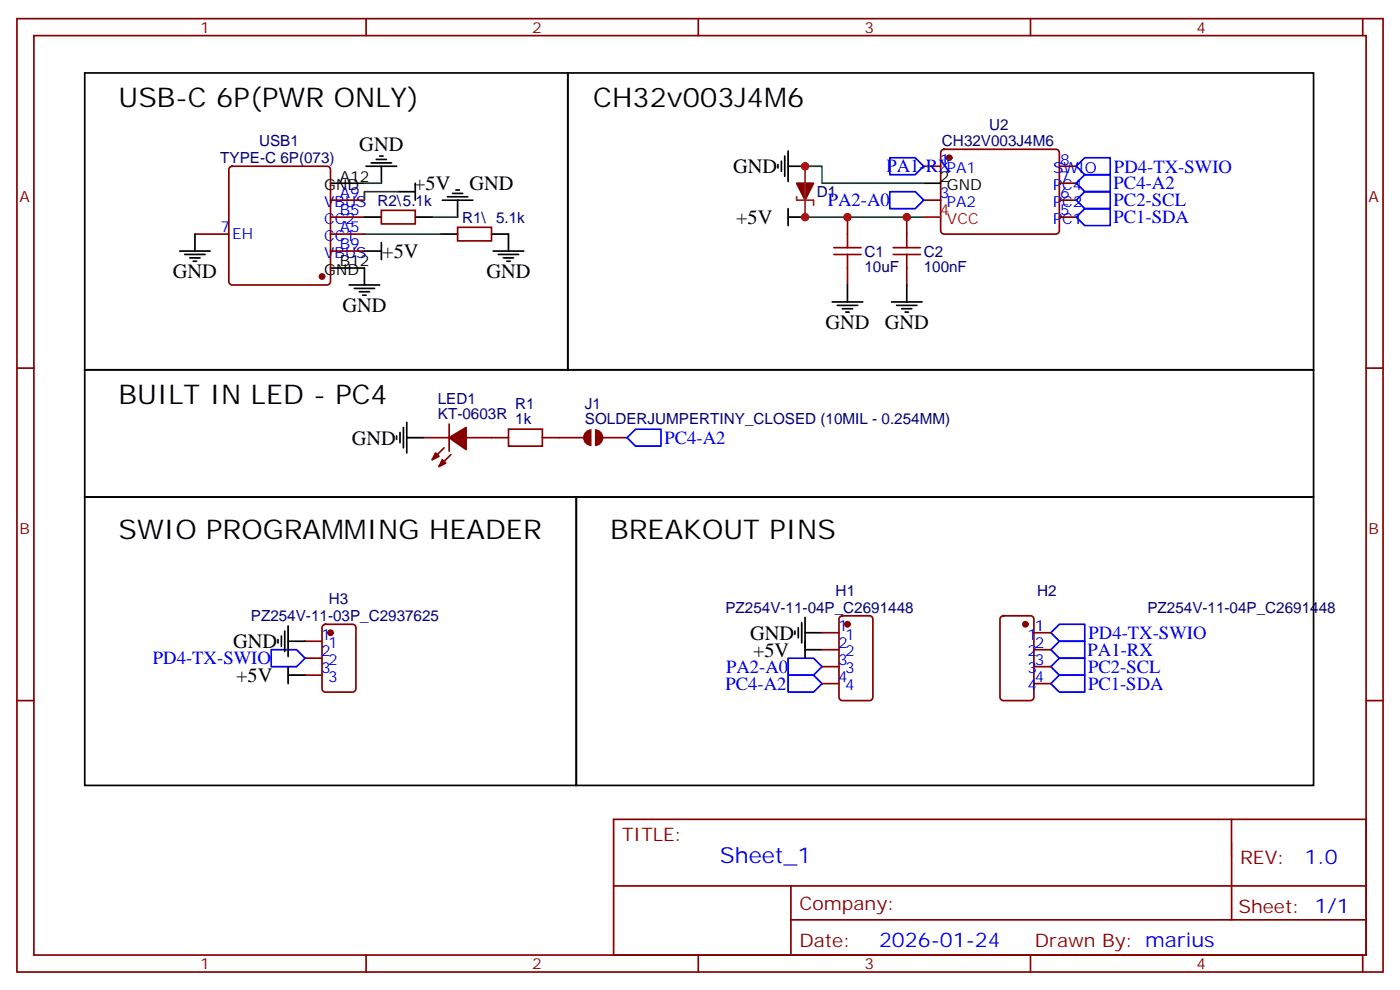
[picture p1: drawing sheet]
<svg xmlns="http://www.w3.org/2000/svg" width="291mm" height="206mm" viewBox="0 0 291 206" stroke-linecap="round" stroke-linejoin="round" font-family="sans-serif">
<g fill="none" stroke="#870000" stroke-width=".35">
<path d="M3.5 3.9h284.4v198.2h-284.4zM7.1 7.4h277.2v191.2h-277.2zM76.2 3.9v3.5M145.3 3.9v3.5M214.5 3.9v3.5M283.6 3.9v3.5M47.9 34.8l.4-.2h19.8a.71 .71 0 0 1 .7 .7v23.3a.76 .76 0 0 1-.7 .7h-19.8a.76 .76 0 0 1-.7-.7v-23.3zM192.3 34.6h3.5M196 31.3l.5-.3h23.3a.71 .71 0 0 1 .7 .7v16.3a.76 .76 0 0 1-.7 .7h-23.3a.76 .76 0 0 1-.7-.7v-16.3zM220.5 34.6h3.5M220.5 38.1h3.5M40.6 48.7h7"/>
<path d="M68.8 41.6h7M68.8 45.2h7M68.8 48.7h7M68.8 52.2h7M79.4 43.7h7v2.9h-7zM95.2 47.3h7.1v2.8h-7.1zM176.4 45.2v3.5M176.4 55.7v3.6M188.7 45.2v3.5M188.7 55.7v3.6M192.3 41.6h3.5M220.5 41.6h3.5"/>
<path d="M220.5 45.2h3.5M3.5 76.6h3.6M284.3 76.6h3.6M88.2 91h5.3M92.4 93.1l-2.4 2.5M93.5 88.2v5.6M93.8 94.5l-2.4 2.5M97 91h8.8M112.9 91h8.8M125.2 91h5.3M63.5 133.3h3.5M63.5 136.9h3.5"/>
<path d="M67.3 130l.4-.2h5.7a.71 .71 0 0 1 .7 .7v12.7a.76 .76 0 0 1-.7 .7h-5.7a.76 .76 0 0 1-.7-.7v-12.7zM171.1 131.6h3.5M171.1 135.1h3.5M171.1 138.6h3.5M174.9 128.3l.4-.2h5.7a.71 .71 0 0 1 .7 .7v16.2a.76 .76 0 0 1-.7 .7h-5.7a.76 .76 0 0 1-.7-.7v-16.2zM208.4 128.3l.4-.2h5.7a.71 .71 0 0 1 .7 .7v16.2a.76 .76 0 0 1-.7 .7h-5.7a.76 .76 0 0 1-.7-.7v-16.2zM215.2 131.6h3.5M215.2 135.1h3.5M215.2 138.6h3.5M3.5 145.7h3.6M63.5 140.4h3.5M171.1 142.2h3.5"/>
<path d="M215.2 142.2h3.5M284.3 145.7h3.6M127.7 170.4h156.6v28.2h-156.6zM256.3 170.4v20.9M76.2 198.6v3.5M127.7 184.2h156.5M145.3 198.6v3.5M164.6 191.3h119.6M164.6 184.2v14.1M214.5 198.6v3.5M283.6 198.6v3.5"/>
</g>
<g fill="#870000" stroke="#870000" stroke-width=".35">
<path d="M165.8 38.1h3.5l-1.7 3.5z"/>
<path d="M90.7 94.2l.7 .7-1.4 .7z"/>
<path d="M92.1 95.6l.7 .7-1.4 .7z"/>
<path d="M93.5 91l3.5-2.1v4.6z"/>
<circle cx="197.6" cy="32.8" r=".53"/>
<circle cx="67" cy="57.5" r=".53"/>
<circle cx="176.4" cy="129.8" r=".53"/>
<circle cx="213.4" cy="129.8" r=".53"/>
<circle cx="68.8" cy="131.6" r=".53"/>
</g>
<g fill="none" stroke="#000" stroke-width=".35">
<path d="M68.8 38.1h7M76.2 34.6h6.3M77.3 33.9h4.2M78.3 33.2h2.1M79 32.5h.7M79.4 34.6v3.5M82.9 39.9h3.5M86.4 38.1v3.5M94.9 39.5h.7M161.9 34.2v.7M162.6 33.5v2.1M163.3 32.5v4.2"/>
<path d="M164 31.4v6.3M164 34.6h3.6M192.3 38.1h3.5M37.4 52.2h6.3M38.5 52.9h4.2M39.5 53.6h2.1M40.2 54.3h.7M40.6 48.7v3.5M68.8 55.7h7v3.6M72.7 59.3h6.3M73.7 60h4.3M75.8 45.2h3.6"/>
<path d="M75.8 52.2h3.6M79.4 50.4v3.6M86.4 45.2h3.6M91.7 48.7h3.5M92.1 41.6h6.3M93.1 40.9h4.3M94.2 40.2h2.1M95.2 41.6v3.6M102.3 48.7h3.5v3.5M102.7 52.2h6.3M103.7 52.9h4.2M104.8 53.6h2.1"/>
<path d="M105.5 54.3h.7M164 45.2h3.6M164 43.4v3.5M176.4 59.3v3.5M188.7 59.3v3.5M74.8 60.7h2.1M75.5 61.4h.7M173.2 62.8h6.4M174.3 63.5h4.2M175.3 64.2h2.1M176 64.9h.7M185.6 62.8h6.3"/>
<path d="M186.6 63.5h4.3M187.7 64.2h2.1M188.4 64.9h.7M82.5 90.7v.7M83.3 90v2.1M84 88.9v4.2M84.7 91h3.5M84.7 87.8v6.4M57.9 133v.7M58.6 132.3v2.1M59.3 131.2v4.3M60 133.3h3.5"/>
<path d="M60 130.2v6.3M60 138.6v3.6M165.5 131.2v.7M166.2 130.5v2.1M166.9 129.5v4.2M167.6 131.6h3.5M167.6 128.4v8.5M167.6 135.1h3.5M60 140.4h3.5"/>
</g>
<path d="M192.3 45.2h3.5" fill="none" stroke="#f00" stroke-width=".35"/>
<path d="M173.6 52.9h5.6M173.6 51.5h5.6M176.4 48.7v2.8M176.4 52.9v2.8M185.9 52.9h5.7M185.9 51.5h5.7M188.7 48.7v2.8M188.7 52.9v2.8M105.8 89.3h7.1v3.5h-7.1z" fill="none" stroke="#a10000" stroke-width=".35"/>
<path d="M82.9 39.9h-7.1v1.7M167.6 34.6h3.5v3.5h21.2M75.8 48.7h15.9M90 45.2h5.2M167.6 45.2h24.7" fill="none" stroke="#008700" stroke-width=".35"/>
<g fill="none" stroke="#00f" stroke-width=".35">
<path d="M185.2 39.9h5.3l1.8 1.7-1.8 1.8h-5.3zM185.2 32.8h5.3l1.8 1.8-1.8 1.7h-5.3zM224 38.1l1.8-1.8h5.3v3.6h-5.3zM224 34.6l1.8-1.8h5.3v3.5h-5.3zM224 45.2l1.8-1.8h5.3v3.5h-5.3zM224 41.6l1.8-1.7h5.3v3.5h-5.3zM56.4 135.1h5.3l1.8 1.8-1.8 1.7h-5.3zM164 136.9h5.3l1.8 1.7-1.8 1.8h-5.3zM218.7 131.6l1.8-1.8h5.3v3.5h-5.3zM218.7 135.1l1.8-1.8h5.3v3.6h-5.3zM220.5 136.9h5.3v3.5h-5.3l-1.8-1.8zM164 140.4h5.3l1.8 1.8-1.8 1.7h-5.3z"/>
<path d="M218.7 142.2l1.8-1.8h5.3v3.5h-5.3z"/>
</g>
<path d="M167.6 34.6v10.6M165.8 40.9v.7h3.5v1.1" fill="none" stroke="#8c2424" stroke-width=".35"/>
<g fill="#870000">
<path d="M123.8 89.3a1.76 1.76 0 0 1 1.8 1.7 1.76 1.76 0 0 1-1.8 1.8z"/>
<path d="M121.9 89.8l.8-.5h.4v3.5a1.76 1.76 0 0 1-1.6-1.1 1.76 1.76 0 0 1 .4-1.9z"/>
</g>
<path d="M130.5 91l1.8-1.7h5.3v3.5h-5.3z" fill="none" stroke="#00f" stroke-width=".35"/>
<path d="M17.6 15.2h100.6v61.7h-100.6zM118.2 15.2h155.2v61.7h-155.2zM17.6 76.9h255.8v26.5h-255.8zM17.6 103.4h102.3v59.9h-102.3zM119.9 103.4h153.5v59.9h-153.5z" fill="none" stroke="#000" stroke-width=".35"/>
<path d="M75.8 38.1h3.6" fill="none" stroke="#008700" stroke-width=".35"/>
<g fill="#c00">
<circle cx="188.7" cy="45.2" r=".88"/>
<circle cx="176.4" cy="45.2" r=".88"/>
<circle cx="167.6" cy="34.6" r=".88"/>
<circle cx="167.6" cy="45.2" r=".88"/>
</g>
<g font-size="5.6">
<text x="24.7" y="22.2">USB-C 6P(PWR ONLY)</text>
<text x="123.5" y="22.2">CH32v003J4M6</text>
<text x="24.7" y="84">BUILT IN LED - PC4</text>
<text x="24.7" y="112.2">SWIO PROGRAMMING HEADER</text>
<text x="127" y="112.2">BREAKOUT PINS</text>
</g>
<text font-size="4.6" fill="#00f" x="149.8" y="179.4">Sheet_1</text>
<g font-size="4.2">
<text x="74.8" y="31.4">GND</text>
<text x="86.2" y="39.5">+5V</text>
<text x="97.7" y="39.5">GND</text>
<text x="152.6" y="36.1">GND</text>
<text x="153.2" y="46.6">+5V</text>
<text x="79.6" y="53.6">+5V</text>
<text x="36" y="57.9">GND</text>
<text x="101.2" y="57.9">GND</text>
<text x="71.3" y="64.9">GND</text>
<text x="171.8" y="68.4">GND</text>
<text x="184.1" y="68.4">GND</text>
<text x="73.2" y="92.5">GND</text>
<text x="48.5" y="134.8">GND</text>
<text x="156.1" y="133.1">GND</text>
<text x="156.7" y="136.6">+5V</text>
<text x="49.1" y="141.9">+5V</text>
</g>
<g font-size="4.2" fill="#00f">
<text x="271.5" y="179.7">1.0</text>
<text x="183" y="197">2026-01-24</text>
</g>
<g font-size="3.9" fill="#00f">
<text x="184.5" y="35.8">PA1-RX</text>
<text x="231.9" y="36">PD4-TX-SWIO</text>
<text x="231.8" y="39.4">PC4-A2</text>
<text x="172.3" y="42.9">PA2-A0</text>
<text x="231.7" y="46.4">PC1-SDA</text>
<text x="231.8" y="42.9">PC2-SCL</text>
<text x="138.3" y="92.3">PC4-A2</text>
<text x="226.4" y="136.5">PA1-RX</text>
<text x="226.6" y="133">PD4-TX-SWIO</text>
<text x="31.8" y="138">PD4-TX-SWIO</text>
<text x="151" y="143.5">PC4-A2</text>
<text x="151.1" y="139.9">PA2-A0</text>
<text x="226.5" y="143.5">PC1-SDA</text>
<text x="226.5" y="139.9">PC2-SCL</text>
</g>
<g font-size="3.9" fill="#800">
<text x="129.5" y="175">TITLE:</text>
<text x="258.1" y="179.7">REV:</text>
<text x="166.4" y="189.2">Company:</text>
<text x="257.7" y="189.8">Sheet: 1/1</text>
<text x="166.4" y="196.8">Date:</text>
<text x="215.4" y="196.9">Drawn By: marius</text>
</g>
<g font-size="3.2" fill="#800">
<text x="41.6" y="6.9">1</text>
<text x="110.8" y="6.9">2</text>
<text x="179.9" y="6.9">3</text>
<text x="249.1" y="6.9">4</text>
<text x="4.1" y="42">A</text>
<text x="284.9" y="42">A</text>
<text x="4.1" y="111.1">B</text>
<text x="284.9" y="111.1">B</text>
<text x="41.6" y="201.6">1</text>
<text x="110.8" y="201.6">2</text>
<text x="179.9" y="201.6">3</text>
<text x="249.1" y="201.6">4</text>
</g>
<g font-size="3.2" fill="#000080">
<text x="205.9" y="27">U2</text>
<text x="45.8" y="33.9">TYPE-C 6P(073)</text>
<text x="53.9" y="30.3">USB1</text>
<text x="196.1" y="30.4">CH32V003J4M6</text>
<text x="170" y="41">D1</text>
<text x="78.6" y="42.8">R2\5.1k</text>
<text x="96.2" y="46.3">R1\ 5.1k</text>
<text x="179.9" y="53.5">C1</text>
<text x="192.3" y="53.4">C2</text>
<text x="179.9" y="56.5">10uF</text>
<text x="192.3" y="56.5">100nF</text>
<text x="91.1" y="84">LED1</text>
<text x="91.1" y="87.1">KT-0603R</text>
<text x="107.3" y="88.2">1k</text>
<text x="107.3" y="85">R1</text>
<text x="121.7" y="88.2">SOLDERJUMPERTINY_CLOSED (10MIL - 0.254MM)</text>
<text x="121.7" y="85">J1</text>
<text x="68.4" y="125.7">H3</text>
<text x="173.9" y="123.9">H1</text>
<text x="215.9" y="123.9">H2</text>
<text x="52.2" y="129.2">PZ254V-11-03P_C2937625</text>
<text x="151" y="127.4">PZ254V-11-04P_C2691448</text>
<text x="238.8" y="127.4">PZ254V-11-04P_C2691448</text>
</g>
<g font-size="3.2" fill="#00f">
<text x="195.6" y="34.2">1</text>
<text x="197.1" y="36">PA1</text>
<text x="219.2" y="36">SWIO</text>
<text x="220.7" y="34.2">8</text>
<text x="70.7" y="41.3">A9</text>
<text x="195.6" y="41.3">3</text>
<text x="219.2" y="39.5">PC4</text>
<text x="220.7" y="41.3">6</text>
<text x="220.7" y="37.7">7</text>
<text x="67.5" y="43">VBUS</text>
<text x="67.5" y="46.6">CC2</text>
<text x="70.7" y="44.8">B5</text>
<text x="197.1" y="43">PA2</text>
<text x="219.2" y="46.6">PC1</text>
<text x="219.2" y="43">PC2</text>
<text x="220.7" y="44.8">5</text>
<text x="45.9" y="48.3">7</text>
<text x="48.3" y="49.7">EH</text>
<text x="67.5" y="50.1">CC1</text>
<text x="67.5" y="53.6">VBUS</text>
<text x="70.7" y="48.3">A5</text>
<text x="70.7" y="51.9">B9</text>
<text x="174.4" y="131.2">1</text>
<text x="215.4" y="131.2">1</text>
<text x="66.9" y="133">1</text>
<text x="66.9" y="136.5">2</text>
<text x="68.3" y="134.8">1</text>
<text x="174.4" y="134.8">2</text>
<text x="175.9" y="133">1</text>
<text x="175.9" y="136.5">2</text>
<text x="213.9" y="133">1</text>
<text x="213.9" y="136.5">2</text>
<text x="215.4" y="134.8">2</text>
<text x="66.9" y="140.1">3</text>
<text x="68.3" y="138.3">2</text>
<text x="68.3" y="141.8">3</text>
<text x="174.4" y="138.3">3</text>
<text x="174.4" y="141.8">4</text>
<text x="175.9" y="140.1">3</text>
<text x="175.9" y="143.6">4</text>
<text x="213.9" y="140.1">3</text>
<text x="213.9" y="143.6">4</text>
<text x="215.4" y="138.3">3</text>
<text x="215.4" y="141.8">4</text>
</g>
<g font-size="3.2">
<text x="67.5" y="39.5">GND</text>
<text x="70.7" y="37.7">A12</text>
<text x="195.6" y="37.7">2</text>
<text x="197.1" y="39.5">GND</text>
<text x="67.5" y="57.1">GND</text>
<text x="70.7" y="55.4">B12</text>
</g>
<g font-size="3.2" fill="#f00">
<text x="195.6" y="44.8">4</text>
<text x="197.1" y="46.6">VCC</text>
</g>
</svg>
